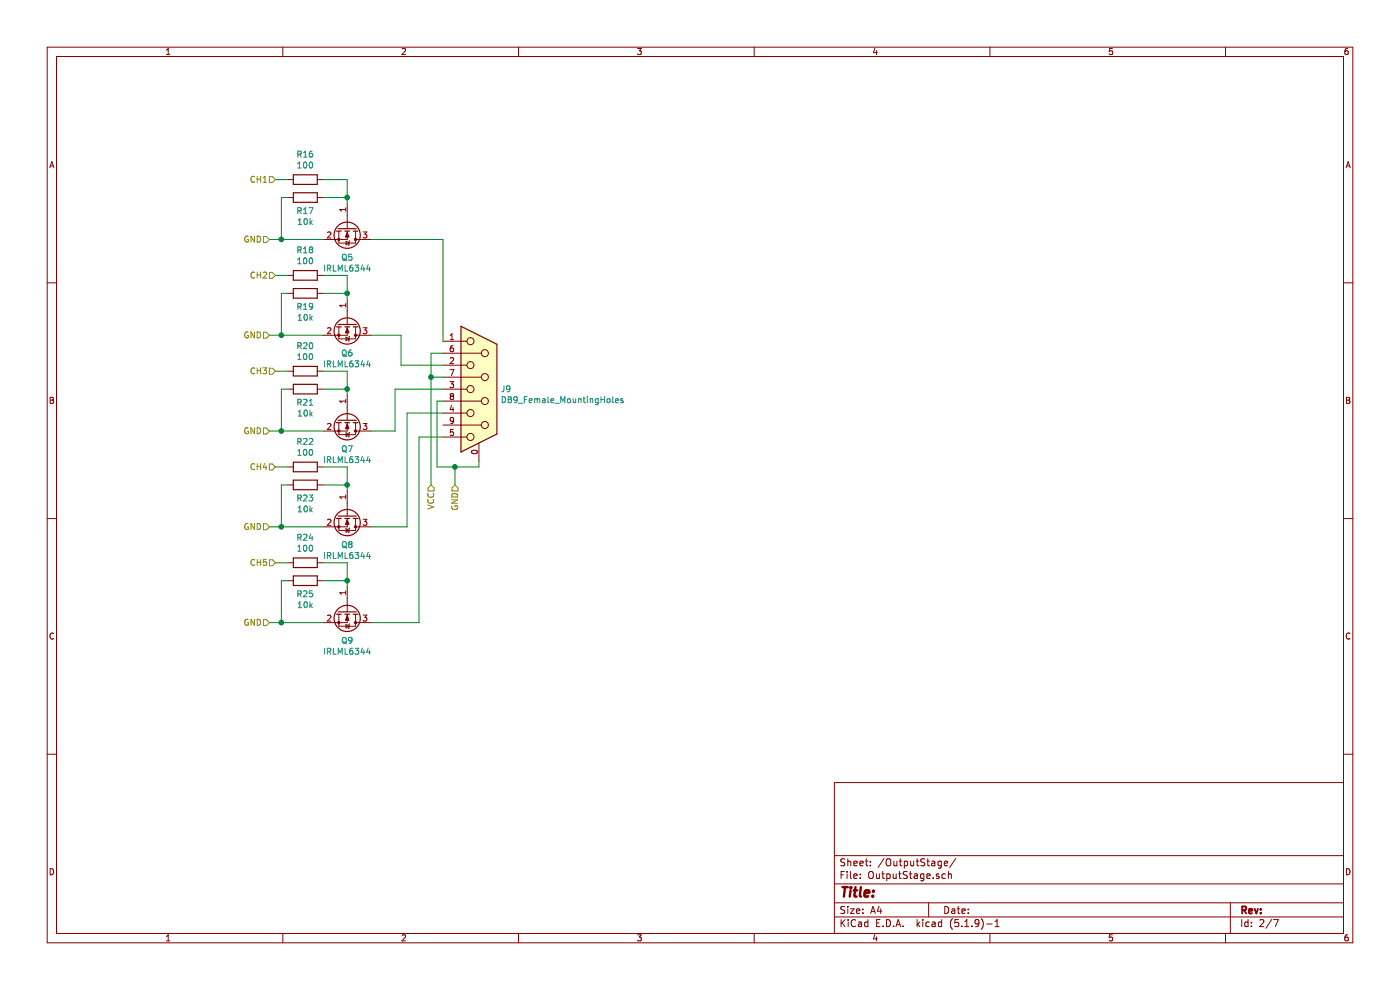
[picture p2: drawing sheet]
EESchema Schematic File Version 4
EELAYER 30 0
EELAYER END
$Descr A4 11693 8268
encoding utf-8
Sheet 4 7
Title ""
Date ""
Rev ""
Comp ""
Comment1 ""
Comment2 ""
Comment3 ""
Comment4 ""
$EndDescr
$Comp
L Transistor_FET:2N7002E Q?
U 1 1
P 2900 1900
AR Path="/608A5172" Ref="Q?"  Part="1" 
AR Path="/60894BE4/608A5172" Ref="Q5"  Part="1" 
AR Path="/608CFD7B/608A5172" Ref="Q10"  Part="1" 
AR Path="/608D468A/608A5172" Ref="Q15"  Part="1" 
AR Path="/608D6DB1/608A5172" Ref="Q?"  Part="1" 
AR Path="/608D9590/608A5172" Ref="Q?"  Part="1" 
AR Path="/608DBBD7/608A5172" Ref="Q?"  Part="1" 
AR Path="/6095E91B/608A5172" Ref="Q20"  Part="1" 
AR Path="/6095E924/608A5172" Ref="Q25"  Part="1" 
AR Path="/6095E92D/608A5172" Ref="Q30"  Part="1" 
F 0 "Q15" V 3149 1900 50  0000 C CNN
F 1 "IRLML6344" V 3240 1900 50  0000 C CNN
F 2 "Package_TO_SOT_SMD:SOT-23" H 3100 1825 50  0001 L CIN
F 3 "http://www.diodes.com/assets/Datasheets/ds30376.pdf" H 2900 1900 50  0001 L CNN
F 4 "C53550" H 2900 1900 50  0001 C CNN "LCSC"
	1    2900 1900
	0    1    1    0   
$EndComp
$Comp
L Connector:DB9_Female_MountingHoles J?
U 1 1
P 4000 3250
AR Path="/608A5179" Ref="J?"  Part="1" 
AR Path="/60894BE4/608A5179" Ref="J9"  Part="1" 
AR Path="/608CFD7B/608A5179" Ref="J10"  Part="1" 
AR Path="/608D468A/608A5179" Ref="J11"  Part="1" 
AR Path="/608D6DB1/608A5179" Ref="J?"  Part="1" 
AR Path="/608D9590/608A5179" Ref="J?"  Part="1" 
AR Path="/608DBBD7/608A5179" Ref="J?"  Part="1" 
AR Path="/6095E91B/608A5179" Ref="J12"  Part="1" 
AR Path="/6095E924/608A5179" Ref="J13"  Part="1" 
AR Path="/6095E92D/608A5179" Ref="J14"  Part="1" 
F 0 "J11" H 4180 3252 50  0000 L CNN
F 1 "DB9_Female_MountingHoles" H 4180 3161 50  0000 L CNN
F 2 "Connector_Dsub:DSUB-9_Female_Vertical_P2.77x2.84mm_MountingHoles" H 4000 3250 50  0001 C CNN
F 3 " ~" H 4000 3250 50  0001 C CNN
F 4 "C86572" H 4000 3250 50  0001 C CNN "LCSC"
	1    4000 3250
	1    0    0    -1  
$EndComp
$Comp
L Device:R R?
U 1 1
P 2550 1650
AR Path="/608A517F" Ref="R?"  Part="1" 
AR Path="/60894BE4/608A517F" Ref="R17"  Part="1" 
AR Path="/608CFD7B/608A517F" Ref="R27"  Part="1" 
AR Path="/608D468A/608A517F" Ref="R37"  Part="1" 
AR Path="/608D6DB1/608A517F" Ref="R?"  Part="1" 
AR Path="/608D9590/608A517F" Ref="R?"  Part="1" 
AR Path="/608DBBD7/608A517F" Ref="R?"  Part="1" 
AR Path="/6095E91B/608A517F" Ref="R47"  Part="1" 
AR Path="/6095E924/608A517F" Ref="R57"  Part="1" 
AR Path="/6095E92D/608A517F" Ref="R67"  Part="1" 
F 0 "R37" V 2435 1650 50  0000 C CNN
F 1 "10k" V 2344 1650 50  0000 C CNN
F 2 "Resistors_SMD:R_0603" V 2480 1650 50  0001 C CNN
F 3 "~" H 2550 1650 50  0001 C CNN
	1    2550 1650
	0    -1   -1   0   
$EndComp
$Comp
L Device:R R?
U 1 1
P 2550 1500
AR Path="/608A5185" Ref="R?"  Part="1" 
AR Path="/60894BE4/608A5185" Ref="R16"  Part="1" 
AR Path="/608CFD7B/608A5185" Ref="R26"  Part="1" 
AR Path="/608D468A/608A5185" Ref="R36"  Part="1" 
AR Path="/608D6DB1/608A5185" Ref="R?"  Part="1" 
AR Path="/608D9590/608A5185" Ref="R?"  Part="1" 
AR Path="/608DBBD7/608A5185" Ref="R?"  Part="1" 
AR Path="/6095E91B/608A5185" Ref="R46"  Part="1" 
AR Path="/6095E924/608A5185" Ref="R56"  Part="1" 
AR Path="/6095E92D/608A5185" Ref="R66"  Part="1" 
F 0 "R36" V 2757 1500 50  0000 C CNN
F 1 "100" V 2666 1500 50  0000 C CNN
F 2 "Resistors_SMD:R_0603" V 2480 1500 50  0001 C CNN
F 3 "~" H 2550 1500 50  0001 C CNN
	1    2550 1500
	0    -1   -1   0   
$EndComp
Wire Wire Line
	2700 2000 2350 2000
Wire Wire Line
	2400 1650 2350 1650
Wire Wire Line
	2350 1650 2350 2000
Connection ~ 2350 2000
Wire Wire Line
	2350 2000 2250 2000
Wire Wire Line
	2700 1650 2900 1650
Wire Wire Line
	2900 1650 2900 1700
Wire Wire Line
	2900 1650 2900 1500
Wire Wire Line
	2900 1500 2700 1500
Connection ~ 2900 1650
Wire Wire Line
	2400 1500 2300 1500
$Comp
L Transistor_FET:2N7002E Q?
U 1 1
P 2900 2700
AR Path="/608A519E" Ref="Q?"  Part="1" 
AR Path="/60894BE4/608A519E" Ref="Q6"  Part="1" 
AR Path="/608CFD7B/608A519E" Ref="Q11"  Part="1" 
AR Path="/608D468A/608A519E" Ref="Q16"  Part="1" 
AR Path="/608D6DB1/608A519E" Ref="Q?"  Part="1" 
AR Path="/608D9590/608A519E" Ref="Q?"  Part="1" 
AR Path="/608DBBD7/608A519E" Ref="Q?"  Part="1" 
AR Path="/6095E91B/608A519E" Ref="Q21"  Part="1" 
AR Path="/6095E924/608A519E" Ref="Q26"  Part="1" 
AR Path="/6095E92D/608A519E" Ref="Q31"  Part="1" 
F 0 "Q16" V 3149 2700 50  0000 C CNN
F 1 "IRLML6344" V 3240 2700 50  0000 C CNN
F 2 "Package_TO_SOT_SMD:SOT-23" H 3100 2625 50  0001 L CIN
F 3 "http://www.diodes.com/assets/Datasheets/ds30376.pdf" H 2900 2700 50  0001 L CNN
F 4 "C53550" H 2900 2700 50  0001 C CNN "LCSC"
	1    2900 2700
	0    1    1    0   
$EndComp
$Comp
L Device:R R?
U 1 1
P 2550 2450
AR Path="/608A51A4" Ref="R?"  Part="1" 
AR Path="/60894BE4/608A51A4" Ref="R19"  Part="1" 
AR Path="/608CFD7B/608A51A4" Ref="R29"  Part="1" 
AR Path="/608D468A/608A51A4" Ref="R39"  Part="1" 
AR Path="/608D6DB1/608A51A4" Ref="R?"  Part="1" 
AR Path="/608D9590/608A51A4" Ref="R?"  Part="1" 
AR Path="/608DBBD7/608A51A4" Ref="R?"  Part="1" 
AR Path="/6095E91B/608A51A4" Ref="R49"  Part="1" 
AR Path="/6095E924/608A51A4" Ref="R59"  Part="1" 
AR Path="/6095E92D/608A51A4" Ref="R69"  Part="1" 
F 0 "R39" V 2435 2450 50  0000 C CNN
F 1 "10k" V 2344 2450 50  0000 C CNN
F 2 "Resistors_SMD:R_0603" V 2480 2450 50  0001 C CNN
F 3 "~" H 2550 2450 50  0001 C CNN
	1    2550 2450
	0    -1   -1   0   
$EndComp
$Comp
L Device:R R?
U 1 1
P 2550 2300
AR Path="/608A51AA" Ref="R?"  Part="1" 
AR Path="/60894BE4/608A51AA" Ref="R18"  Part="1" 
AR Path="/608CFD7B/608A51AA" Ref="R28"  Part="1" 
AR Path="/608D468A/608A51AA" Ref="R38"  Part="1" 
AR Path="/608D6DB1/608A51AA" Ref="R?"  Part="1" 
AR Path="/608D9590/608A51AA" Ref="R?"  Part="1" 
AR Path="/608DBBD7/608A51AA" Ref="R?"  Part="1" 
AR Path="/6095E91B/608A51AA" Ref="R48"  Part="1" 
AR Path="/6095E924/608A51AA" Ref="R58"  Part="1" 
AR Path="/6095E92D/608A51AA" Ref="R68"  Part="1" 
F 0 "R38" V 2757 2300 50  0000 C CNN
F 1 "100" V 2666 2300 50  0000 C CNN
F 2 "Resistors_SMD:R_0603" V 2480 2300 50  0001 C CNN
F 3 "~" H 2550 2300 50  0001 C CNN
	1    2550 2300
	0    -1   -1   0   
$EndComp
Wire Wire Line
	2700 2800 2350 2800
Wire Wire Line
	2400 2450 2350 2450
Wire Wire Line
	2350 2450 2350 2800
Connection ~ 2350 2800
Wire Wire Line
	2350 2800 2250 2800
Wire Wire Line
	2700 2450 2900 2450
Wire Wire Line
	2900 2450 2900 2500
Wire Wire Line
	2900 2450 2900 2300
Wire Wire Line
	2900 2300 2700 2300
Connection ~ 2900 2450
Wire Wire Line
	2400 2300 2300 2300
$Comp
L Transistor_FET:2N7002E Q?
U 1 1
P 2900 3500
AR Path="/608A51C3" Ref="Q?"  Part="1" 
AR Path="/60894BE4/608A51C3" Ref="Q7"  Part="1" 
AR Path="/608CFD7B/608A51C3" Ref="Q12"  Part="1" 
AR Path="/608D468A/608A51C3" Ref="Q17"  Part="1" 
AR Path="/608D6DB1/608A51C3" Ref="Q?"  Part="1" 
AR Path="/608D9590/608A51C3" Ref="Q?"  Part="1" 
AR Path="/608DBBD7/608A51C3" Ref="Q?"  Part="1" 
AR Path="/6095E91B/608A51C3" Ref="Q22"  Part="1" 
AR Path="/6095E924/608A51C3" Ref="Q27"  Part="1" 
AR Path="/6095E92D/608A51C3" Ref="Q32"  Part="1" 
F 0 "Q17" V 3149 3500 50  0000 C CNN
F 1 "IRLML6344" V 3240 3500 50  0000 C CNN
F 2 "Package_TO_SOT_SMD:SOT-23" H 3100 3425 50  0001 L CIN
F 3 "http://www.diodes.com/assets/Datasheets/ds30376.pdf" H 2900 3500 50  0001 L CNN
F 4 "C53550" H 2900 3500 50  0001 C CNN "LCSC"
	1    2900 3500
	0    1    1    0   
$EndComp
$Comp
L Device:R R?
U 1 1
P 2550 3250
AR Path="/608A51C9" Ref="R?"  Part="1" 
AR Path="/60894BE4/608A51C9" Ref="R21"  Part="1" 
AR Path="/608CFD7B/608A51C9" Ref="R31"  Part="1" 
AR Path="/608D468A/608A51C9" Ref="R41"  Part="1" 
AR Path="/608D6DB1/608A51C9" Ref="R?"  Part="1" 
AR Path="/608D9590/608A51C9" Ref="R?"  Part="1" 
AR Path="/608DBBD7/608A51C9" Ref="R?"  Part="1" 
AR Path="/6095E91B/608A51C9" Ref="R51"  Part="1" 
AR Path="/6095E924/608A51C9" Ref="R61"  Part="1" 
AR Path="/6095E92D/608A51C9" Ref="R71"  Part="1" 
F 0 "R41" V 2435 3250 50  0000 C CNN
F 1 "10k" V 2344 3250 50  0000 C CNN
F 2 "Resistors_SMD:R_0603" V 2480 3250 50  0001 C CNN
F 3 "~" H 2550 3250 50  0001 C CNN
	1    2550 3250
	0    -1   -1   0   
$EndComp
$Comp
L Device:R R?
U 1 1
P 2550 3100
AR Path="/608A51CF" Ref="R?"  Part="1" 
AR Path="/60894BE4/608A51CF" Ref="R20"  Part="1" 
AR Path="/608CFD7B/608A51CF" Ref="R30"  Part="1" 
AR Path="/608D468A/608A51CF" Ref="R40"  Part="1" 
AR Path="/608D6DB1/608A51CF" Ref="R?"  Part="1" 
AR Path="/608D9590/608A51CF" Ref="R?"  Part="1" 
AR Path="/608DBBD7/608A51CF" Ref="R?"  Part="1" 
AR Path="/6095E91B/608A51CF" Ref="R50"  Part="1" 
AR Path="/6095E924/608A51CF" Ref="R60"  Part="1" 
AR Path="/6095E92D/608A51CF" Ref="R70"  Part="1" 
F 0 "R40" V 2757 3100 50  0000 C CNN
F 1 "100" V 2666 3100 50  0000 C CNN
F 2 "Resistors_SMD:R_0603" V 2480 3100 50  0001 C CNN
F 3 "~" H 2550 3100 50  0001 C CNN
	1    2550 3100
	0    -1   -1   0   
$EndComp
Wire Wire Line
	2700 3600 2350 3600
Wire Wire Line
	2400 3250 2350 3250
Wire Wire Line
	2350 3250 2350 3600
Connection ~ 2350 3600
Wire Wire Line
	2350 3600 2250 3600
Wire Wire Line
	2700 3250 2900 3250
Wire Wire Line
	2900 3250 2900 3300
Wire Wire Line
	2900 3250 2900 3100
Wire Wire Line
	2900 3100 2700 3100
Connection ~ 2900 3250
Wire Wire Line
	2400 3100 2300 3100
$Comp
L Transistor_FET:2N7002E Q?
U 1 1
P 2900 4300
AR Path="/608A51E8" Ref="Q?"  Part="1" 
AR Path="/60894BE4/608A51E8" Ref="Q8"  Part="1" 
AR Path="/608CFD7B/608A51E8" Ref="Q13"  Part="1" 
AR Path="/608D468A/608A51E8" Ref="Q18"  Part="1" 
AR Path="/608D6DB1/608A51E8" Ref="Q?"  Part="1" 
AR Path="/608D9590/608A51E8" Ref="Q?"  Part="1" 
AR Path="/608DBBD7/608A51E8" Ref="Q?"  Part="1" 
AR Path="/6095E91B/608A51E8" Ref="Q23"  Part="1" 
AR Path="/6095E924/608A51E8" Ref="Q28"  Part="1" 
AR Path="/6095E92D/608A51E8" Ref="Q33"  Part="1" 
F 0 "Q18" V 3149 4300 50  0000 C CNN
F 1 "IRLML6344" V 3240 4300 50  0000 C CNN
F 2 "Package_TO_SOT_SMD:SOT-23" H 3100 4225 50  0001 L CIN
F 3 "http://www.diodes.com/assets/Datasheets/ds30376.pdf" H 2900 4300 50  0001 L CNN
F 4 "C53550" H 2900 4300 50  0001 C CNN "LCSC"
	1    2900 4300
	0    1    1    0   
$EndComp
$Comp
L Device:R R?
U 1 1
P 2550 4050
AR Path="/608A51EE" Ref="R?"  Part="1" 
AR Path="/60894BE4/608A51EE" Ref="R23"  Part="1" 
AR Path="/608CFD7B/608A51EE" Ref="R33"  Part="1" 
AR Path="/608D468A/608A51EE" Ref="R43"  Part="1" 
AR Path="/608D6DB1/608A51EE" Ref="R?"  Part="1" 
AR Path="/608D9590/608A51EE" Ref="R?"  Part="1" 
AR Path="/608DBBD7/608A51EE" Ref="R?"  Part="1" 
AR Path="/6095E91B/608A51EE" Ref="R53"  Part="1" 
AR Path="/6095E924/608A51EE" Ref="R63"  Part="1" 
AR Path="/6095E92D/608A51EE" Ref="R73"  Part="1" 
F 0 "R43" V 2435 4050 50  0000 C CNN
F 1 "10k" V 2344 4050 50  0000 C CNN
F 2 "Resistors_SMD:R_0603" V 2480 4050 50  0001 C CNN
F 3 "~" H 2550 4050 50  0001 C CNN
	1    2550 4050
	0    -1   -1   0   
$EndComp
$Comp
L Device:R R?
U 1 1
P 2550 3900
AR Path="/608A51F4" Ref="R?"  Part="1" 
AR Path="/60894BE4/608A51F4" Ref="R22"  Part="1" 
AR Path="/608CFD7B/608A51F4" Ref="R32"  Part="1" 
AR Path="/608D468A/608A51F4" Ref="R42"  Part="1" 
AR Path="/608D6DB1/608A51F4" Ref="R?"  Part="1" 
AR Path="/608D9590/608A51F4" Ref="R?"  Part="1" 
AR Path="/608DBBD7/608A51F4" Ref="R?"  Part="1" 
AR Path="/6095E91B/608A51F4" Ref="R52"  Part="1" 
AR Path="/6095E924/608A51F4" Ref="R62"  Part="1" 
AR Path="/6095E92D/608A51F4" Ref="R72"  Part="1" 
F 0 "R42" V 2757 3900 50  0000 C CNN
F 1 "100" V 2666 3900 50  0000 C CNN
F 2 "Resistors_SMD:R_0603" V 2480 3900 50  0001 C CNN
F 3 "~" H 2550 3900 50  0001 C CNN
	1    2550 3900
	0    -1   -1   0   
$EndComp
Wire Wire Line
	2700 4400 2350 4400
Wire Wire Line
	2400 4050 2350 4050
Wire Wire Line
	2350 4050 2350 4400
Connection ~ 2350 4400
Wire Wire Line
	2350 4400 2250 4400
Wire Wire Line
	2700 4050 2900 4050
Wire Wire Line
	2900 4050 2900 4100
Wire Wire Line
	2900 4050 2900 3900
Wire Wire Line
	2900 3900 2700 3900
Connection ~ 2900 4050
Wire Wire Line
	2400 3900 2300 3900
$Comp
L Transistor_FET:2N7002E Q?
U 1 1
P 2900 5100
AR Path="/608A520D" Ref="Q?"  Part="1" 
AR Path="/60894BE4/608A520D" Ref="Q9"  Part="1" 
AR Path="/608CFD7B/608A520D" Ref="Q14"  Part="1" 
AR Path="/608D468A/608A520D" Ref="Q19"  Part="1" 
AR Path="/608D6DB1/608A520D" Ref="Q?"  Part="1" 
AR Path="/608D9590/608A520D" Ref="Q?"  Part="1" 
AR Path="/608DBBD7/608A520D" Ref="Q?"  Part="1" 
AR Path="/6095E91B/608A520D" Ref="Q24"  Part="1" 
AR Path="/6095E924/608A520D" Ref="Q29"  Part="1" 
AR Path="/6095E92D/608A520D" Ref="Q34"  Part="1" 
F 0 "Q19" V 3149 5100 50  0000 C CNN
F 1 "IRLML6344" V 3240 5100 50  0000 C CNN
F 2 "Package_TO_SOT_SMD:SOT-23" H 3100 5025 50  0001 L CIN
F 3 "http://www.diodes.com/assets/Datasheets/ds30376.pdf" H 2900 5100 50  0001 L CNN
F 4 "C53550" H 2900 5100 50  0001 C CNN "LCSC"
	1    2900 5100
	0    1    1    0   
$EndComp
$Comp
L Device:R R?
U 1 1
P 2550 4850
AR Path="/608A5213" Ref="R?"  Part="1" 
AR Path="/60894BE4/608A5213" Ref="R25"  Part="1" 
AR Path="/608CFD7B/608A5213" Ref="R35"  Part="1" 
AR Path="/608D468A/608A5213" Ref="R45"  Part="1" 
AR Path="/608D6DB1/608A5213" Ref="R?"  Part="1" 
AR Path="/608D9590/608A5213" Ref="R?"  Part="1" 
AR Path="/608DBBD7/608A5213" Ref="R?"  Part="1" 
AR Path="/6095E91B/608A5213" Ref="R55"  Part="1" 
AR Path="/6095E924/608A5213" Ref="R65"  Part="1" 
AR Path="/6095E92D/608A5213" Ref="R75"  Part="1" 
F 0 "R45" V 2435 4850 50  0000 C CNN
F 1 "10k" V 2344 4850 50  0000 C CNN
F 2 "Resistors_SMD:R_0603" V 2480 4850 50  0001 C CNN
F 3 "~" H 2550 4850 50  0001 C CNN
	1    2550 4850
	0    -1   -1   0   
$EndComp
$Comp
L Device:R R?
U 1 1
P 2550 4700
AR Path="/608A5219" Ref="R?"  Part="1" 
AR Path="/60894BE4/608A5219" Ref="R24"  Part="1" 
AR Path="/608CFD7B/608A5219" Ref="R34"  Part="1" 
AR Path="/608D468A/608A5219" Ref="R44"  Part="1" 
AR Path="/608D6DB1/608A5219" Ref="R?"  Part="1" 
AR Path="/608D9590/608A5219" Ref="R?"  Part="1" 
AR Path="/608DBBD7/608A5219" Ref="R?"  Part="1" 
AR Path="/6095E91B/608A5219" Ref="R54"  Part="1" 
AR Path="/6095E924/608A5219" Ref="R64"  Part="1" 
AR Path="/6095E92D/608A5219" Ref="R74"  Part="1" 
F 0 "R44" V 2757 4700 50  0000 C CNN
F 1 "100" V 2666 4700 50  0000 C CNN
F 2 "Resistors_SMD:R_0603" V 2480 4700 50  0001 C CNN
F 3 "~" H 2550 4700 50  0001 C CNN
	1    2550 4700
	0    -1   -1   0   
$EndComp
Wire Wire Line
	2700 5200 2350 5200
Wire Wire Line
	2400 4850 2350 4850
Wire Wire Line
	2350 4850 2350 5200
Connection ~ 2350 5200
Wire Wire Line
	2350 5200 2250 5200
Wire Wire Line
	2700 4850 2900 4850
Wire Wire Line
	2900 4850 2900 4900
Wire Wire Line
	2900 4850 2900 4700
Wire Wire Line
	2900 4700 2700 4700
Connection ~ 2900 4850
Wire Wire Line
	2400 4700 2300 4700
Text HLabel 2300 1500 0    50   Input ~ 0
CH1
Text HLabel 2300 2300 0    50   Input ~ 0
CH2
Text HLabel 2300 3100 0    50   Input ~ 0
CH3
Text HLabel 2300 3900 0    50   Input ~ 0
CH4
Text HLabel 2300 4700 0    50   Input ~ 0
CH5
Text HLabel 2250 2000 0    50   Input ~ 0
GND
Text HLabel 2250 2800 0    50   Input ~ 0
GND
Text HLabel 2250 3600 0    50   Input ~ 0
GND
Text HLabel 2250 4400 0    50   Input ~ 0
GND
Text HLabel 2250 5200 0    50   Input ~ 0
GND
Wire Wire Line
	3100 2000 3700 2000
Wire Wire Line
	3700 2000 3700 2850
Wire Wire Line
	3700 3050 3350 3050
Wire Wire Line
	3350 3050 3350 2800
Wire Wire Line
	3350 2800 3100 2800
Wire Wire Line
	3100 3600 3300 3600
Wire Wire Line
	3300 3600 3300 3250
Wire Wire Line
	3300 3250 3700 3250
Wire Wire Line
	3100 4400 3400 4400
Wire Wire Line
	3400 4400 3400 3450
Wire Wire Line
	3400 3450 3700 3450
Wire Wire Line
	3100 5200 3500 5200
Wire Wire Line
	3500 5200 3500 3650
Wire Wire Line
	3500 3650 3700 3650
Wire Wire Line
	3700 2950 3600 2950
Wire Wire Line
	3600 2950 3600 3150
Wire Wire Line
	3700 3150 3600 3150
Connection ~ 3600 3150
Wire Wire Line
	3600 3150 3600 4050
Wire Wire Line
	3700 3350 3650 3350
Wire Wire Line
	3650 3350 3650 3900
Wire Wire Line
	3650 3900 3800 3900
Wire Wire Line
	4000 3900 4000 3850
Wire Wire Line
	3800 3900 3800 4050
Connection ~ 3800 3900
Wire Wire Line
	3800 3900 4000 3900
Text HLabel 3600 4050 3    50   Input ~ 0
VCC
Text HLabel 3800 4050 3    50   Input ~ 0
GND
$EndSCHEMATC
